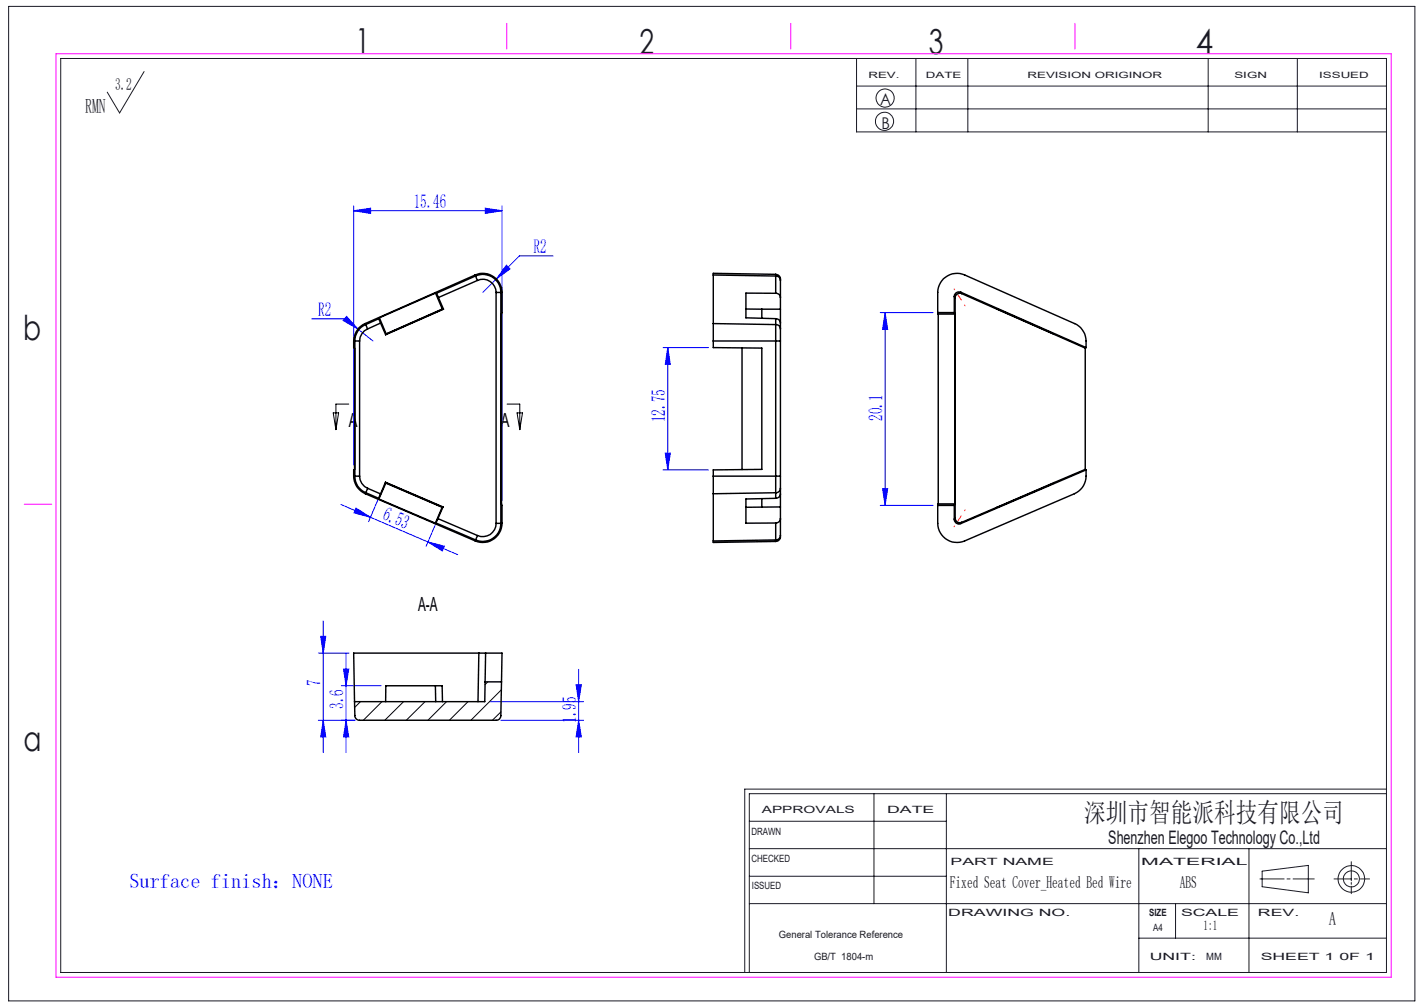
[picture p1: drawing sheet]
<svg xmlns="http://www.w3.org/2000/svg" width="297mm" height="210mm" viewBox="0 0 297 210" stroke-linecap="round" stroke-linejoin="round" font-family="sans-serif">
<g fill="none" stroke="#191924" stroke-width=".21">
<path d="M1.8 1.3h293.3v207.4h-293.3zM12.7 12.2h276.5v190.6h-276.5zM30.1 14.9l-5.2 8.7-2.5-4.4M178.6 12.2v15.3h110.6M178.6 17.9h110.6M191 12.2v15.3M201.9 12.2v15.3M252 12.2v15.3M270.6 12.2v15.3M178.6 22.7h110.6M156.3 177h132.9M156.3 171.3h41.1"/>
<path d="M182.3 165.5v22.9M197.4 165.5v37.3M237.5 177v25.8M260.5 177v25.8M281.8 179.7v4M289.2 165.5h-132.9v37.3M289.2 164.6h-133.9v38.2M156.3 188.4h132.9M156.3 182.7h41.1M237.5 195.6h51.7M245.2 188.4v7.2M262.8 183.3h5"/>
<path d="M263.2 181.7l9.7-1.2v5.7l-9.7-1.3zM268.4 183.3h.7M269.7 183.3h4.4M278.2 183.3h3.6M281.8 184v.4M281.8 184.8v1.6M282.5 183.3h.6M283.7 183.3h1.9"/>
<circle cx="184.5" cy="25.3" r="1.9"/>
<circle cx="184.6" cy="20.4" r="1.89"/>
<circle cx="281.9" cy="183.3" r="1.68"/>
<circle cx="281.9" cy="183.3" r="2.77"/>
</g>
<g fill="none" stroke="#00f" stroke-width=".21">
<path d="M73.8 43.9l3.5-.5v1.1zM73.8 43v54M73.8 43.9h30.9M101.2 43.4l3.5 .5-3.5 .6zM103.5 58.2l-2.8 2.8M104.7 43v61.4M105.6 55.3l.8 .8-2.9 2.1zM115.4 53.4h-7.1l-4.8 4.8M65 66.5h7l2.6 2.1M72.3 66l2.3 2.6-3-1.8zM74.6 68.6l3.2 2.5M138.3 72.5h9.5"/>
<path d="M139.3 72.5l.5 3.5h-1.1zM139.3 72.5v25.5M183.6 65.2h11M184.6 65.2v40.2M184.6 65.2l.5 3.5h-1zM138.3 98h9.5M138.7 94.5h1.1l-.5 3.5zM71.1 105.2l6.2 2.7M74.3 106l3 1.9-3.5-.9zM77.3 107.9l18.2 7.8M79 103.9l-2.1 4.9M89.3 113l3.4 .9-.4 1z"/>
<path d="M90.9 109.1l-2 4.8M183.6 105.4h11M184.1 101.9h1l-.5 3.5zM66.4 136.2h6.4M66.9 132.7h1l-.5 3.5zM67.4 129.5v27.4M71.6 139.5h1.1l-.5 3.5zM72.2 136.3v20.6M120.7 139.6v17.3M66.4 150.2h7.6M67.4 150.2l.5 3.5h-1zM71.2 143h8.3"/>
<path d="M72.2 150.2l.5 3.5h-1.1zM102.1 146.3h19.6M104.5 150.2h17.2M120.2 142.8h1l-.5 3.5zM120.7 150.2l.5 3.5h-1z"/>
</g>
<path d="M69.5 86.1h1.1l-.5 3.5zM72.7 84.3h-2.6v5.3M105.8 84.3h2.6v5.3M107.8 86.1h1.2l-.6 3.5z" fill="none" stroke="#000" stroke-width=".21"/>
<path d="M199 60.3l2.3 3.5M199 109.8l2.3-3.5" fill="none" stroke="#f00" stroke-width=".21" stroke-dasharray="30.5 1.3 1.3 1.3" stroke-dashoffset="30.3"/>
<path d="M11.7 11.2h278.5v192.6h-278.5zM105.7 4.9v5.3M164.9 4.9v5.3M224.2 4.9v5.3M5 105.2h5.8" fill="none" stroke="#f0f" stroke-width=".21"/>
<g fill="#00f">
<path d="M101.2 43.4l3.5 .5-3.5 .6zM73.8 43.9l3.5-.5v1.1z"/>
<path d="M105.6 55.3l-2.1 2.9 2.9-2.1zM72.3 66l-.7 .8 3 1.8z"/>
<path d="M138.7 94.5h1.1l-.5 3.5zM139.3 72.5l.5 3.5h-1.1z"/>
<path d="M184.6 65.2l.5 3.5h-1zM184.1 101.9h1l-.5 3.5zM120.2 142.8h1l-.5 3.5zM120.7 150.2l.5 3.5h-1zM66.9 132.7h1l-.5 3.5zM67.4 150.2l.5 3.5h-1zM71.6 139.5h1.1l-.5 3.5zM72.2 150.2l.5 3.5h-1.1z"/>
<path d="M74.3 106l3 1.9-3.5-.9zM89.3 113l3.4 .9-.4 1z"/>
</g>
<g fill="none" stroke="#000" stroke-width=".3">
<path d="M99.1 57.4a4 4 0 0 1 5.6 3.6M99.1 57.4l.1 .2M99.1 57.4l-22.9 10.1M99.2 57.6l.4 .9M99.2 57.6a3.7 3.7 0 0 1 5.3 3.4M99.2 57.6l-8.2 3.6M99.6 58.5a2.77 2.77 0 0 1 3.9 2.5M99.6 58.5l-8.2 3.5M148.8 57.4v10.1M148.8 57.4l13 .2M161.8 57.2a1.02 1.02 0 0 1 1 1M161.8 57.6a.91 .91 0 0 1 1 .9"/>
<path d="M161.8 57.2l-13-.2v.4M161.8 57.2v.4M161.8 57.6v3.6M162.8 58.3v.2M162.8 58.5v10.1M73.8 71.1h.2M73.8 71.1v1.4l.1 .1v25.3l-.1 .1v1.3M74 71.1h1M74 71.1v28.2M75 71.1v28.2M76.2 67.5a4.1 4.1 0 0 0-2.4 3.6M76.2 67.5l.1 .2"/>
<path d="M76.3 67.7l.4 .9M76.3 67.7a3.7 3.7 0 0 0-2.3 3.4M76.7 68.6a2.81 2.81 0 0 0-1.7 2.5M79 66.5l.4 .9M79 66.5l-2.7 1.2M79.1 66.3l-.1 .2M79.1 66.3l1.4 3.3M79.4 67.4l-2.7 1.2M79.4 67.4l1 2.4M80.5 69.7l-.1 .1M80.5 69.6v.1M90.8 61.1l1.5 3.3"/>
<path d="M90.8 61.1l.2 .1M90.8 61.1l-11.7 5.2M91 61.2l.4 .8M91.4 62l1.1 2.5M92.3 64.4l.1 .1M92.3 64.4l-11.8 5.2M92.4 64.5h.1M92.4 64.5l-11.9 5.2M92.5 64.5l-12.1 5.3M103.5 61h1M103.5 61v48.1M104.5 61v48.1"/>
<path d="M104.5 61h.2M104.7 61l-.1 4.5 .1 43.6M148.8 67.5v3.6M148.8 71.1h13M148.8 71.1v1.4l10.1 .1v25.3l-10.1 .1v1.3M148.8 67.5l13 .2M154.8 72.6v25.3M155.6 64.4l3.3 .1M158.9 64.5h3.9M158.9 64.5v1.9M161.8 67.7v3.4M161.8 71.1h1"/>
<path d="M161.8 67.7a.91 .91 0 0 1 1 .9M161.8 66.5a.97 .97 0 0 1 1 .9M161.8 61.2a.91 .91 0 0 1 1 .8M161.8 66.5v1.2M161.8 71.1v28.2M161.8 61.2l-6.2-.1v5.2l6.2 .2M162.8 68.6v2.5M162.8 71.1v28.2M195.6 65.2v-4.2a4 4 0 0 1 5.6-3.6l22.9 10.1a4.4 4.4 0 0 1 2.4 5M195.6 65.2l.1 .3M195.6 65.2h3.4M195.7 65.5h3.4"/>
<path d="M195.7 65.5v39.6M199 65.2l.1 .3M199 61.9v3.3M199 61.9l.2 .3M199.1 65.5v39.6M199.2 62.2v45.8M200.4 61a.99 .99 0 0 0-1.4 .9M200.4 61l26.1 11.5M200.4 61l.2 .2M200.6 61.2a.99 .99 0 0 0-1.4 1M200.6 61.2l19.2 8.5M207.9 64.5l11.9 5.2"/>
<path d="M219.8 69.7l6.5 2.9M226.3 72.6v25.3M226.5 72.5l-.2 .1M73.8 99.3a4 4 0 0 0 2.4 3.7M73.8 99.3h.2M74 99.3h1M74 99.3a3.6 3.6 0 0 0 2.3 3.5M75 99.3a2.76 2.76 0 0 0 1.7 2.5M148.8 99.3v3.7M148.8 99.3h13M161.8 99.3v3.5M161.8 99.3h1"/>
<path d="M162.8 99.3v2.5M226.3 97.9l-6.4 2.7M226.3 97.9l.2 .1M226.5 98a4.4 4.4 0 0 1-2.4 5l-22.9 9.8a4 4 0 0 1-5.6-3.7v-3.7M226.5 98l-26.1 11.2M76.2 103l22.9 9.8M76.3 102.8l2.7 1.1M76.3 102.8l-.1 .2M76.7 101.8l-.4 1M76.7 101.8l2.7 1.2M79 103.9v.2M79 104.1l11.8 5"/>
<path d="M79.4 103l-.4 .9M80.4 100.6l12 5.1M80.4 100.6l-1 2.4M80.4 100.6h.1M80.4 100.6l11.9 5.2M80.4 100.6l.1 .1M80.5 100.7l-1.5 3.4M80.5 100.7l11.7 5.1M90.9 109.1l8.3 3.5M90.9 109.1h-.1M91.3 108.2l-.4 .9M91.3 108.2l8.3 3.5"/>
<path d="M92.2 105.8l-1.4 3.3M92.3 105.8h-.1M92.4 105.7l-1.1 2.5M92.4 105.7l-.1 .1M99.2 112.6l-.1 .2M99.6 111.7l-.4 .9M103.5 109.1a2.75 2.75 0 0 1-3.9 2.6M103.5 109.1h1M104.5 109.1a3.8 3.8 0 0 1-5.3 3.5M104.5 109.1h.2M104.7 109.1a4 4 0 0 1-5.6 3.7M148.8 112.8v.3l13-.2"/>
<path d="M148.8 103v9.8M158.9 104v1.8M161.8 112.6v.3M161.8 102.8v1.1M161.8 109.1v3.5M161.8 102.8l-13 .2M161.8 103.9l-6.2 .2v5h6.2M161.8 112.6l-13 .2M162.8 111.9a1.03 1.03 0 0 1-1 1M162.8 101.8a.97 .97 0 0 1-1 1M162.8 103a.97 .97 0 0 1-1 .9M162.8 108.2a.97 .97 0 0 1-1 .9"/>
<path d="M162.8 111.7a.97 .97 0 0 1-1 .9M162.8 101.8v10M162.8 105.7l-7.2 .1M195.6 105.4h3.4M195.7 105.1h3.4M195.7 105.1l-.1 .3M199 108.3a.95 .95 0 0 0 1.4 .9M199 105.4v2.9M199.1 105.1l-.1 .3M199.2 108a.98 .98 0 0 0 1.4 .9M199.2 108l-.2 .3M200.6 108.9l-.2 .3"/>
<path d="M208 105.8l-7.4 3.1M219.9 100.6l-11.9 5.2M99.9 136.2h1.4M99.9 136.2h-26.1l.1 10.1M99.9 136.2l-.2 10.1M101.3 136.2l-.2 10.1h-27.2M101.3 136.2h3.4l-.1 6M80.4 146.3l.1-3.3h11.7l.1 3.3M90.8 143l.1 3.3M101.2 142.2h3.4M104.6 142.2l-.1 7a.96 .96 0 0 1-1 1h-28.5a.96 .96 0 0 1-1-1l-.1-2.9"/>
</g>
<path d="M75.2 146.3l-1.2 1.2M79.7 146.3l-3.9 3.9M84.2 146.3l-3.9 3.9M88.7 146.3l-4 3.9M93.1 146.3l-3.8 3.9M97.6 146.3l-3.9 3.9M101.7 142.2l-.6 .6M104.5 148.4l-1.8 1.8M104.6 143.9l-6.4 6.3" fill="none" stroke="#000" stroke-width=".21"/>
<g font-size="7.2" fill="#191924">
<text x="74.1" y="11">1</text>
<text x="133.4" y="11.2">2</text>
<text x="193.7" y="11.3">3</text>
<text x="249.4" y="11.3">4</text>
<text x="4.8" y="70.9">b</text>
<text x="4.9" y="156.5">a</text>
</g>
<text font-size="5.6" fill="#191924" x="226.2" y="171.5">深圳市智能派科技有限公司</text>
<text font-size="4.2" fill="#191924" x="17.8" y="23.5">RMN</text>
<text font-size="4.2" fill="#00f" x="27" y="185.2">Surface finish：NONE</text>
<g font-size="4.1" fill="#00f">
<text x="86.3" y="43.4">15.46</text>
<text x="111.3" y="52.8">R2</text>
<text x="66.4" y="65.9">R2</text>
<text x="138.7" y="88" transform="rotate(-90 138.7 88)">12.75</text>
<text x="184" y="87.8" transform="rotate(-90 184 87.8)">20.1</text>
<text x="79.7" y="108.2" transform="rotate(23 79.7 108.2)">6.53</text>
<text x="66.9" y="143" transform="rotate(-90 66.9 143)">7</text>
<text x="71.6" y="147.8" transform="rotate(-90 71.6 147.8)">3.6</text>
<text x="120.1" y="150.7" transform="rotate(-90 120.1 150.7)">1.95</text>
</g>
<g font-size="4.1">
<text x="72.7" y="89">A</text>
<text x="104.5" y="89">A</text>
<text x="87.2" y="127.3">A-A</text>
</g>
<g font-size="3.9" fill="#191924">
<text x="231.2" y="176">Shenzhen Elegoo Technology Co.,Ltd</text>
<text x="277.2" y="193">A</text>
</g>
<text font-size="3.5" fill="#191924" x="24" y="18.7">3.2</text>
<g font-size="3.5">
<text x="198.1" y="185.2">Fixed Seat Cover_Heated Bed Wire</text>
<text x="246.1" y="185.2">ABS</text>
</g>
<g font-size="3.4" fill="#191924">
<text x="183.6" y="22">A</text>
<text x="183.8" y="27">B</text>
</g>
<text font-size="2.8" x="251" y="194">1:1</text>
<g font-size="2.1" fill="#191924">
<text x="158.9" y="169.5">APPROVALS</text>
<text x="185" y="169.5">DATE</text>
<text x="156.7" y="174.2">DRAWN</text>
<text x="156.7" y="179.7">CHECKED</text>
<text x="156.8" y="185.4">ISSUED</text>
<text x="198.2" y="180.4">PART NAME</text>
<text x="238" y="180.4">MATERIAL</text>
<text x="197.8" y="191">DRAWING NO.</text>
<text x="239.7" y="191">SIZE</text>
<text x="246.3" y="191">SCALE</text>
<text x="262.4" y="191">REV.</text>
<text x="162.4" y="195.6">General Tolerance Reference</text>
<text x="240.5" y="194.1">A4</text>
<text x="169.8" y="200.2">GB/T 1804-m</text>
<text x="239.8" y="200.2">UNIT:</text>
<text x="251.6" y="200.2">MM</text>
<text x="262.9" y="200.2">SHEET 1 0F 1</text>
</g>
<g font-size="1.8" fill="#191924">
<text x="181.1" y="16.3">REV.</text>
<text x="193.1" y="16.3">DATE</text>
<text x="214.3" y="16.3">REVISION ORIGINOR</text>
<text x="257.5" y="16.3">SIGN</text>
<text x="275.1" y="16.3">ISSUED</text>
</g>
</svg>
